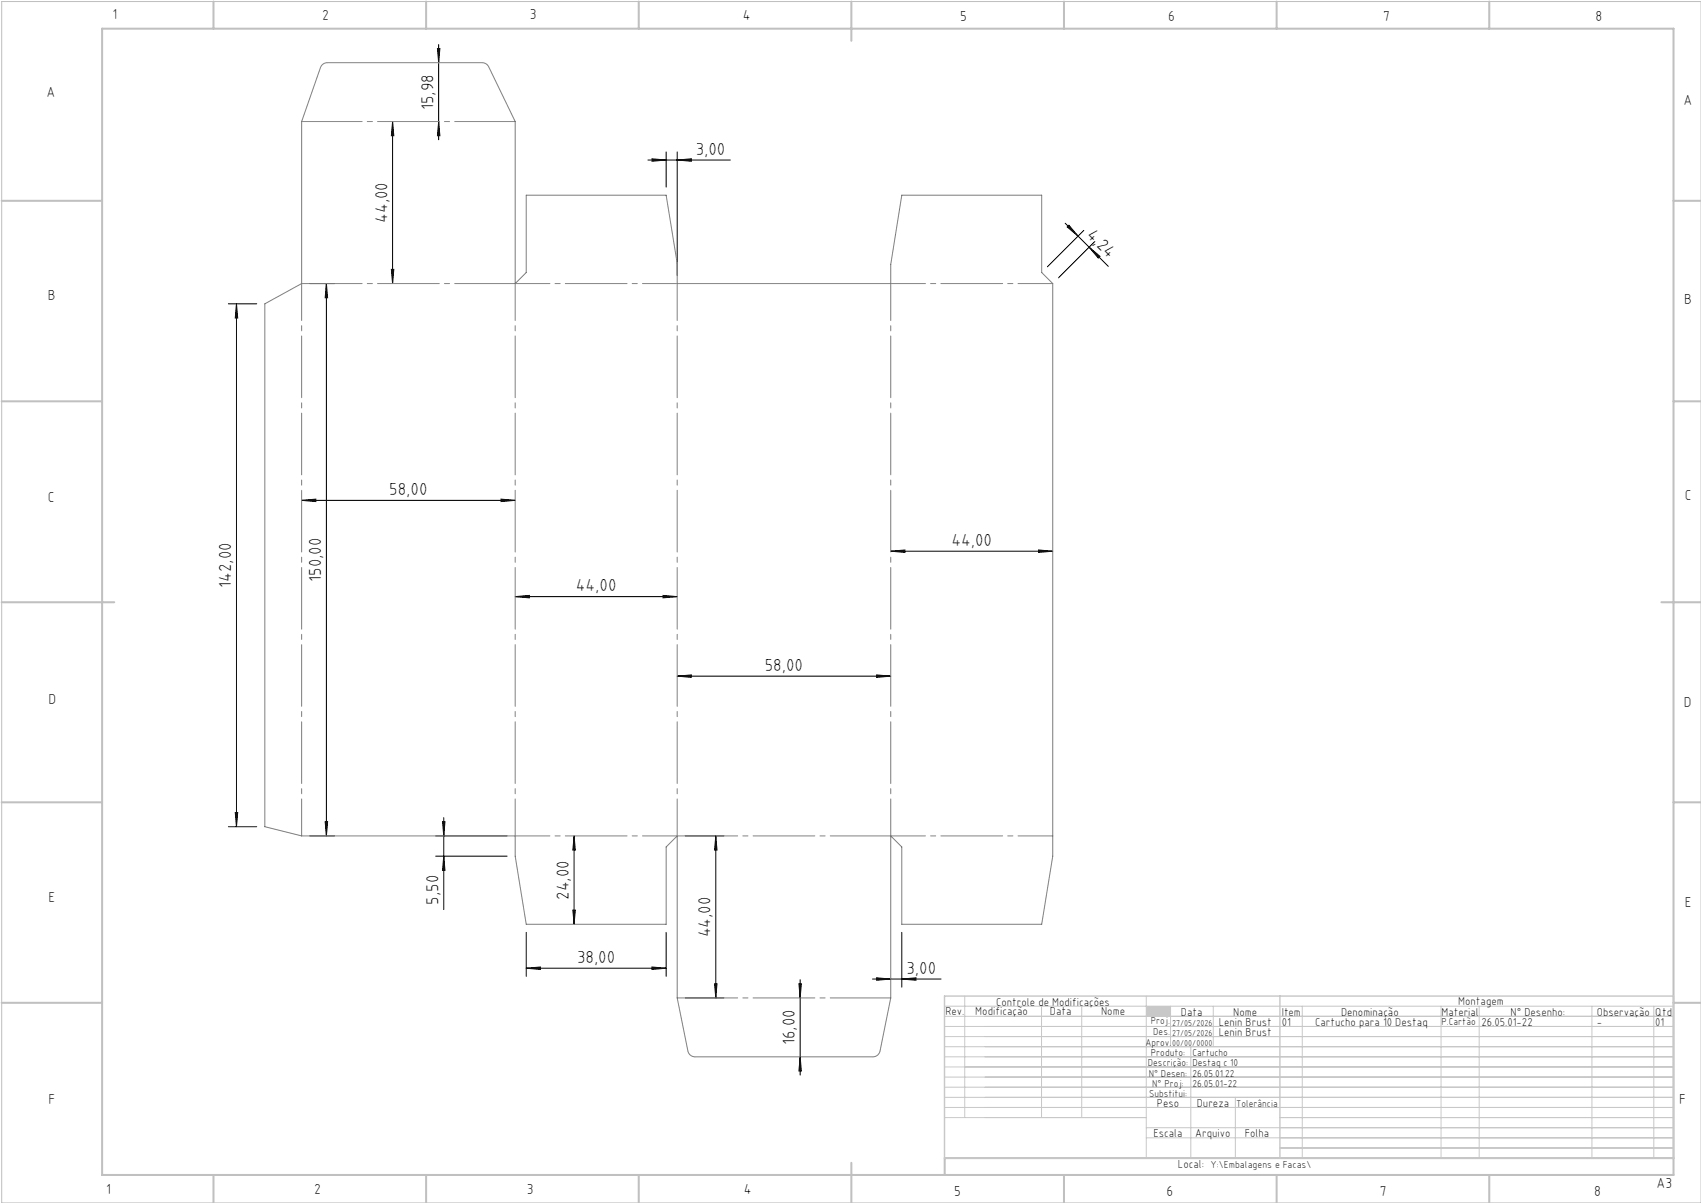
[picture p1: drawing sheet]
<svg xmlns="http://www.w3.org/2000/svg" width="420mm" height="297mm" viewBox="0 0 420 297" stroke-linecap="round" stroke-linejoin="round" font-family="sans-serif">
<path d="M.4 .4h419.6v296.6h-419.6z" fill="none" stroke="#c0c0c0" stroke-width=".25"/>
<g fill="none" stroke="#c0c0c0" stroke-width=".5">
<path d="M25.2 7.1h388v283h-388zM52.7 .4v6.7M105.2 .4v6.7M157.7 .4v6.7M210.2 .4v9.7M262.7 .4v6.7M315.2 .4v6.7M367.7 .4v6.7M.4 49.6h24.8M413.2 49.6h6.8M.4 99.1h24.8M413.2 99.1h6.8"/>
<path d="M.4 148.7h27.8M410.2 148.7h9.8M.4 198.1h24.8M413.2 198.1h6.8M.4 247.6h24.8M413.2 247.6h6.8M52.7 290.1v6.9M105.2 290.1v6.9M157.7 290.1v6.9M210.2 287.1v9.9M262.7 290.1v6.9M315.2 290.1v6.9"/>
<path d="M367.7 290.1v6.9M413.2 285.9h-179.9v4.2"/>
</g>
<g fill="none" stroke="#c3c8d2" stroke-width=".25">
<path d="M233.2 250.9h180M233.2 248.4h180M233.2 253.4h180M233.2 255.9h180M233.2 258.4h180M238.2 245.9v30M257.2 248.4v27.5M267.1 248.4v27.5M283 245.9v40M289 248.4v10M294 258.4v27.5M299.6 248.4v10"/>
<path d="M321.5 248.4v37.5M355.8 248.4v37.5M365.2 248.4v37.5M393.1 248.4v37.5M408.3 248.4v37.5M233.2 260.9h180M233.2 263.4h180M233.2 265.9h180M233.2 268.4h180M233.2 270.9h180M233.2 273.4h180M233.2 275.9h49.8"/>
<path d="M283 278.4h130.2M305 270.9v15M316 275.9h97.2M283 280.9h130.2M316 283.4h97.2"/>
</g>
<path d="M233.2 245.9h180v40h-180zM316 245.9v40" fill="none" stroke="#c3c8d2" stroke-width=".35"/>
<path d="M283 248.4h6v2.5h-6z" fill-rule="evenodd" fill="#c3c8d2"/>
<g fill="none" stroke="#000" stroke-width=".25">
<path d="M108 12h.6l-.3 3.5zM108.3 11v23.5M96.9 30l.3 3.5h-.6zM96.9 30v40M108.3 30l.3 3.5h-.6zM160 39.5h20.3M161 39.2l3.5 .3-3.5 .3zM164.5 37.5v8.7M167.2 39.5l3.5-.3v.6zM167.2 37.5v30.5M263 55.1l10.7 10.7M263.5 56l.4-.4 2.3 2.7z"/>
<path d="M267.6 56.9l-9 9M270.3 59.6l-9 9M56.4 75h7M58.4 75l.3 3.5h-.6zM58.4 75v129.1M76.5 70h6.1M80.6 70v136.4M80.6 70l.3 3.5h-.6zM96.6 66.5h.6l-.3 3.5zM268.9 61l2.7 2.3-.4 .4zM74.5 123.5l3.5-.3v.6zM74.5 123.5h52.7"/>
<path d="M123.7 123.2l3.5 .3-3.5 .3zM219.9 136.1l3.5-.3v.6zM219.9 136.1h40M256.4 135.8l3.5 .3-3.5 .3zM127.2 147.3l3.5-.3v.6zM127.2 147.3h40M163.7 147l3.5 .3-3.5 .3zM167.2 166.9l3.5-.3v.6zM167.2 166.9h52.7M216.4 166.6l3.5 .3-3.5 .3zM56.4 204.1h7M58.1 200.6h.6l-.3 3.5z"/>
<path d="M76.5 206.4h6.1M80.3 202.9h.6l-.3 3.5zM107.6 206.4h17.6M107.6 211.4h17.6M109.3 202.9h.6l-.3 3.5zM109.6 211.4l.3 3.5h-.6zM109.6 201.9v22.7M141.7 206.4l.3 3.5h-.6zM141.7 206.4v21.8M169.2 206.4h9.5M176.7 206.4l.3 3.5h-.6zM176.7 206.4v40"/>
<path d="M129.9 239l3.5-.3v.6zM129.9 230.2v10.8M129.9 239h34.6M141.4 224.7h.6l-.3 3.5zM161 238.7l3.5 .3-3.5 .3zM164.5 230.2v10.8M222.7 230.2v13.5M169.2 246.4h9.5M176.4 242.9h.6l-.3 3.5zM197.3 242.9h.6l-.3 3.5zM197.6 241.9v23.5M215.4 241.7h17"/>
<path d="M216.4 241.4l3.5 .3-3.5 .3zM222.7 241.7l3.5-.3v.6zM197.6 260.9l.3 3.5h-.6z"/>
</g>
<path d="M79.6 16l.6-.4 .6-.1h38.2l.8 .2 .7 .5 6.7 13.8v40l2.7-2.7v-19.1h34.6l2.7 16.8v5h52.7v-4.7l2.8-17.1h34.5v19.1l2.7 2.7v141.4l-2.7 16.8h-34.5v-19.1l-2.8-2.7v40l-2.6 13.1-.3 .7-.6 .5-.9 .2h-43.9l-.7-.1-.6-.5-.5-.8-2.6-13.1v-40l-2.7 2.7v19.1h-34.6l-2.7-16.8v-5h-52.7l-9.1-2.3v-129.1l9.1-5v-40l4.6-13.3z" fill="none" stroke="#808080" stroke-width=".25"/>
<path d="M219.9 70v136.4M74.5 206.4v-136.4M127.2 206.4v-136.4M167.2 206.4v-136.4" fill="none" stroke="#808080" stroke-width=".25" stroke-dasharray="15.2 1.3 1.3 1.3" stroke-dashoffset="6.1"/>
<path d="M74.5 30h52.7M74.5 70h52.7M219.9 206.4h-52.7M219.9 246.4h-52.7" fill="none" stroke="#808080" stroke-width=".25" stroke-dasharray="15.2 1.3 1.3 1.3" stroke-dashoffset=".3"/>
<path d="M127.2 70h40M219.9 70h40M127.2 206.4h40M259.9 206.4h-40" fill="none" stroke="#808080" stroke-width=".25" stroke-dasharray="15.2 1.3 1.3 1.3" stroke-dashoffset="6.7"/>
<g fill="#000">
<path d="M58.4 75l.3 3.5h-.6zM58.1 200.6h.6l-.3 3.5zM109.3 202.9h.6l-.3 3.5zM109.6 211.4l.3 3.5h-.6zM141.7 206.4l.3 3.5h-.6zM141.4 224.7h.6l-.3 3.5zM197.3 242.9h.6l-.3 3.5zM197.6 260.9l.3 3.5h-.6zM176.7 206.4l.3 3.5h-.6zM176.4 242.9h.6l-.3 3.5zM108 12h.6l-.3 3.5zM108.3 30l.3 3.5h-.6zM96.9 30l.3 3.5h-.6zM96.6 66.5h.6l-.3 3.5z"/>
<path d="M268.9 61l2.7 2.3-.4 .4zM263.5 56l.4-.4 2.3 2.7z"/>
<path d="M219.9 136.1l3.5-.3v.6zM256.4 135.8l3.5 .3-3.5 .3z"/>
<path d="M167.2 166.9l3.5-.3v.6zM216.4 166.6l3.5 .3-3.5 .3zM127.2 147.3l3.5-.3v.6zM163.7 147l3.5 .3-3.5 .3zM74.5 123.5l3.5-.3v.6zM123.7 123.2l3.5 .3-3.5 .3zM129.9 239l3.5-.3v.6zM161 238.7l3.5 .3-3.5 .3zM161 39.2l3.5 .3-3.5 .3zM167.2 39.5l3.5-.3v.6z"/>
<path d="M80.3 202.9h.6l-.3 3.5zM80.6 70l.3 3.5h-.6z"/>
<path d="M222.7 241.7l3.5-.3v.6zM216.4 241.4l3.5 .3-3.5 .3z"/>
</g>
<g font-size="4.3">
<text x="107" y="27.2" transform="rotate(-90 107 27.2)">15,98</text>
<text x="171.8" y="38.2">3,00</text>
<text x="95.6" y="55" transform="rotate(-90 95.6 55)">44,00</text>
<text x="268.1" y="58.4" transform="rotate(45 268.1 58.4)">4,24</text>
<text x="96.1" y="122.2">58,00</text>
<text x="234.9" y="134.8">44,00</text>
<text x="79.3" y="143.7" transform="rotate(-90 79.3 143.7)">150,00</text>
<text x="57.1" y="145.2" transform="rotate(-90 57.1 145.2)">142,00</text>
<text x="142.2" y="146">44,00</text>
<text x="188.8" y="165.6">58,00</text>
<text x="108.3" y="223.4" transform="rotate(-90 108.3 223.4)">5,50</text>
<text x="140.5" y="222.2" transform="rotate(-90 140.5 222.2)">24,00</text>
<text x="175.4" y="231.4" transform="rotate(-90 175.4 231.4)">44,00</text>
<text x="142.5" y="237.8">38,00</text>
<text x="223.8" y="240.4">3,00</text>
<text x="196.3" y="258.1" transform="rotate(-90 196.3 258.1)">16,00</text>
</g>
<g font-size="3.6">
<text x="27.8" y="4.8">1</text>
<text x="79.5" y="4.9">2</text>
<text x="130.8" y="4.8">3</text>
<text x="183.4" y="4.9">4</text>
<text x="237.1" y="5.1">5</text>
<text x="288.4" y="5.2">6</text>
<text x="341.5" y="5.1">7</text>
<text x="394" y="5.2">8</text>
<text x="11.5" y="24">A</text>
<text x="415.7" y="25.8">A</text>
<text x="11.8" y="74.1">B</text>
<text x="415.8" y="75.1">B</text>
<text x="11.8" y="124">C</text>
<text x="416" y="123.5">C</text>
<text x="12" y="173.7">D</text>
<text x="415.8" y="174.7">D</text>
<text x="12" y="222.6">E</text>
<text x="416" y="223.9">E</text>
<text x="12" y="272.6">F</text>
<text x="414.6" y="272.6">F</text>
<text x="409" y="293.3">A3</text>
<text x="26.2" y="294.8">1</text>
<text x="77.6" y="294.8">2</text>
<text x="130.1" y="294.8">3</text>
<text x="183.7" y="294.7">4</text>
<text x="235.6" y="295.2">5</text>
<text x="288" y="295.2">6</text>
<text x="340.7" y="295.2">7</text>
<text x="393.6" y="295.2">8</text>
</g>
<g font-size="2.9">
<text x="240.8" y="250.6">Modificação</text>
<text x="259.2" y="250.6">Data</text>
<text x="271.9" y="250.6">Nome</text>
<text x="290.9" y="288.4">Local:</text>
</g>
<g font-size="2.8">
<text x="233.4" y="250.6">Rev.</text>
<text x="246" y="248.4">Controle de Modificações</text>
<text x="291.6" y="250.8">Data</text>
<text x="304.5" y="250.8">Nome</text>
<text x="316.5" y="250.9">Item</text>
<text x="331.1" y="250.9">Denominação</text>
<text x="355.9" y="250.9">Material</text>
<text x="360.1" y="248.2">Montagem</text>
<text x="373" y="250.9">N° Desenho:</text>
<text x="394.3" y="250.9">Observação</text>
<text x="408.7" y="250.9">Qtd</text>
<text x="300.9" y="253.3">Lenin Brust</text>
<text x="300.9" y="255.8">Lenin Brust</text>
<text x="316.5" y="253.2">01</text>
<text x="324.7" y="253.2">Cartucho para 10 Destaq</text>
<text x="365.8" y="253.3">26.05.01-22</text>
<text x="394.3" y="253.3">-</text>
<text x="408.7" y="253.3">01</text>
<text x="285.6" y="273.3">Peso</text>
<text x="295.5" y="273.3">Dureza</text>
<text x="284.8" y="280.8">Escala</text>
<text x="295.1" y="280.8">Arquivo</text>
<text x="307.3" y="280.8">Folha</text>
</g>
<g font-size="2.5">
<text x="284.1" y="252.9">Proj.</text>
<text x="284.8" y="255.5">Des.</text>
<text x="355.9" y="253">P.Cartão</text>
<text x="282.8" y="258.3">Aprov.</text>
<text x="283.4" y="263.3">Descrição:</text>
<text x="284.2" y="260.7">Produto:</text>
<text x="294.4" y="263.3">Destaq c 10</text>
<text x="294.4" y="260.7">Cartucho</text>
<text x="283.7" y="265.9">N° Desen:</text>
<text x="284.5" y="268.3">N° Proj:</text>
<text x="294.4" y="268.3">26.05.01-22</text>
<text x="294.4" y="265.9">26.05.01.22</text>
<text x="283.7" y="270.9">Substitui:</text>
<text x="305.2" y="273.3">Tolerância</text>
<text x="298.9" y="288.4">Y:\Embalagens e Facas\</text>
</g>
<g font-size="2.1">
<text x="289.4" y="253.3">27/05/2026</text>
<text x="289.4" y="255.8">27/05/2026</text>
<text x="289.4" y="258.3">00/00/0000</text>
</g>
</svg>
